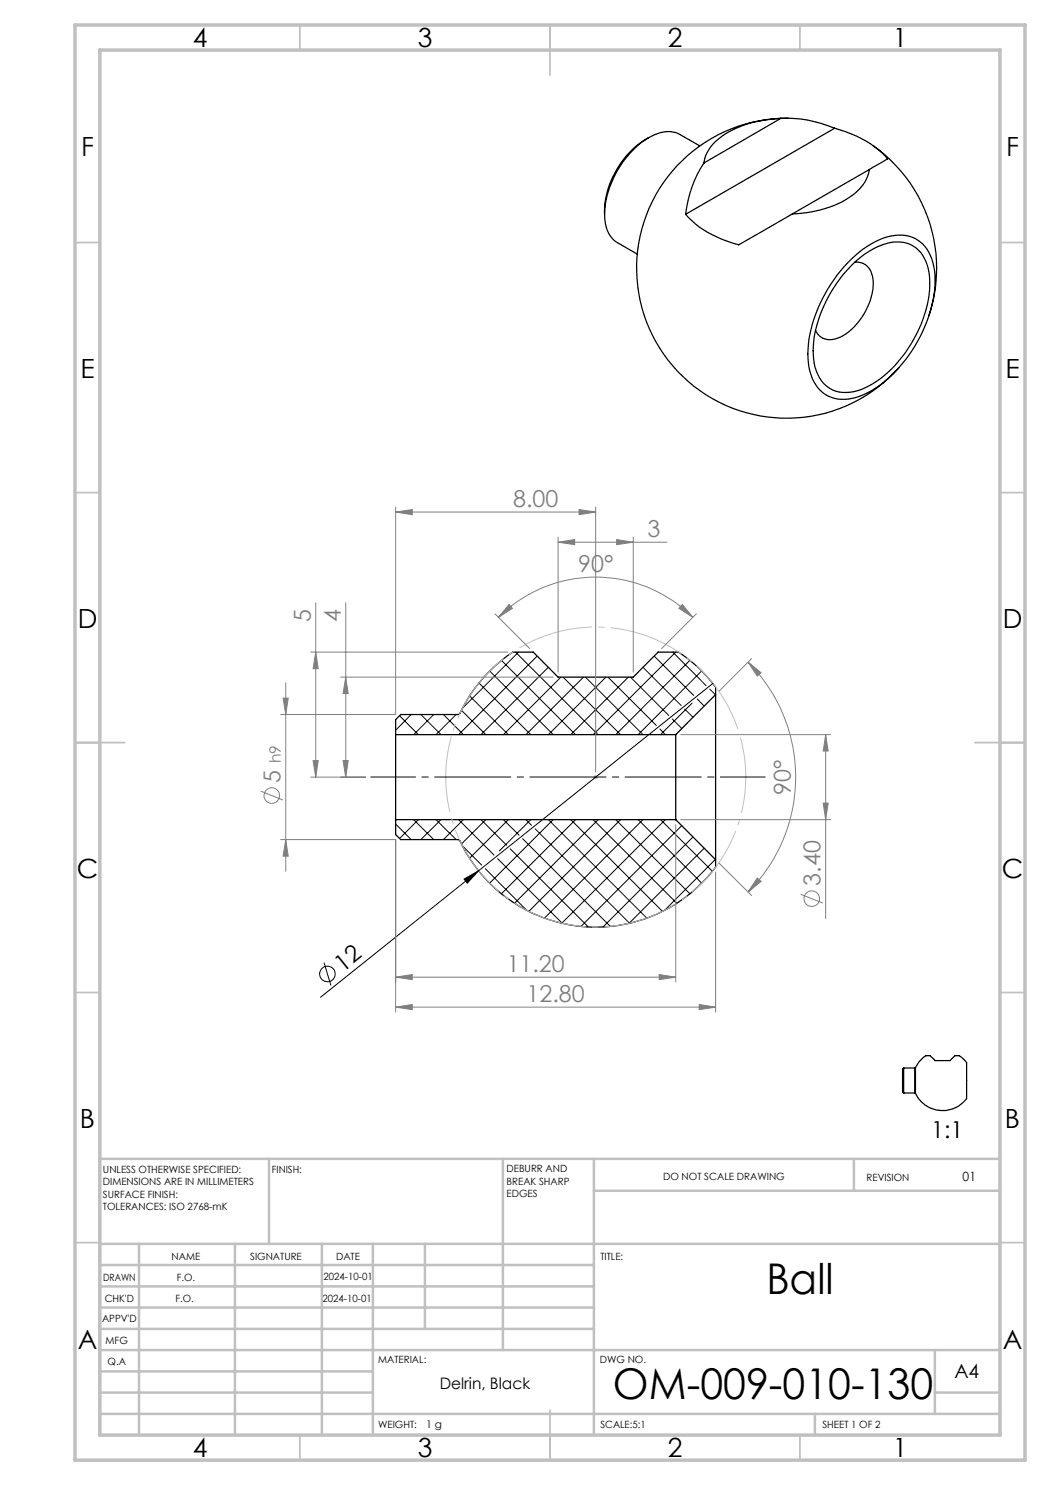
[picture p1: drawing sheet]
<svg xmlns="http://www.w3.org/2000/svg" width="210mm" height="297mm" viewBox="0 0 210 297" stroke-linecap="round" stroke-linejoin="round" font-family="sans-serif">
<g fill="none" stroke="#000" stroke-width=".2">
<path d="M93.9 139.2l7.8 7.7M95.8 136.6l10.4 10.3M97.9 134.2l12.7 12.7M100.3 132.1l14.8 14.8M103.1 130.4l16.5 16.5M103.7 130.4l-11.2 11.3M107.4 131.2l-15.7 15.7M109.7 133.5l-13.5 13.4M112.2 135.4l-11.5 11.5M112.6 135.4l11.5 11.5M116.7 135.4l-11.5 11.5M117.1 135.4l11.5 11.5"/>
<path d="M121.2 135.4l-11.5 11.5M121.6 135.4l9.7 9.7M125.7 135.4l-11.5 11.5M126.1 135.4l7.6 7.7M128.6 133.5l7.6 7.6M130.8 131.2l7.9 7.9M134.5 130.4l6.7 6.7M135.1 130.4l-16.5 16.5M138 132.1l-14.8 14.8M139.5 139.8l1.3 1.4M140.3 134.2l-12.7 12.7M142 137.8l1.1 1.2"/>
<path d="M142.6 136.7l-46.9 37.5M79.1 146.9h.1M79.9 143.2l3.8 3.7M82.2 142.9l-3.1 3.1M84.2 142.9l4 4M86.7 142.9l-4 4M88.7 142.9l4 4M91.2 142.9l-4 4M92.3 142.1l4.9 4.8M132 145.8l1.1 1.1M134.4 143.8l1.9 1.9M136.9 141.8l1.7 1.7"/>
<path d="M138.4 140.6l-6.3 6.3M79.1 164.8l3.1 3.1M79.2 163.9l-.1 .1M82.7 163.9l4 4M83.7 163.9l-3.8 3.8M87.2 163.9l4 4M88.2 163.9l-4 4M91.7 163.9l7.1 7.1M92.5 169.2l3.8 3.8M92.7 163.9l-4 4M92.8 175.8l2.9-1.6-2.2 2.4zM95.7 174.2l-31.6 25.3"/>
<path d="M96.2 163.9l5.1 5.1M97 173.7l8.4 8.4M97.2 163.9l-4.9 4.9M99.5 171.7l13 13M100.7 163.9l3.1 3.1M101.7 163.9l-7.8 7.8M102 169.8l15.7 15.6M104.5 167.7l17.6 17.6M105.2 163.9l1.1 1.2M106.2 163.9l-6.3 6.3M107 165.8l18.9 18.8M109.7 163.9l19.7 19.7"/>
<path d="M110.6 163.9l-12.7 12.7M114.2 163.9l18.3 18.4M115.1 163.9l-14.8 14.8M118.6 163.9l16.8 16.8M119.6 163.9l-16.7 16.8M123.2 163.9l14.8 14.8M124.1 163.9l-18.3 18.4M127.6 163.9l12.7 12.7M128.6 163.9l-19.7 19.7M132.1 163.9l10.4 10.4M133.1 163.9l-20.7 20.7M136.3 165.1l-20.1 20.2"/>
<path d="M138.6 167.4l-18 18M140.8 169.6l-15 15.1M143.1 171.9l-10.2 10.2M64.8 192.5l1.4 4.6"/>
<circle cx="65.5" cy="194.8" r="1.56"/>
</g>
<g fill="none" stroke="#000" stroke-width=".25">
<path d="M129.8 27.5a17.9 17.9 0 0 0-8.9 15.3M139.9 29.2l-3.9-2.3a5.8 5.8 0 0 0-5.8 .4 18.9 18.9 0 0 0-9.2 16.7 5.8 5.8 0 0 0 2.5 4.5l4 2.3M140.8 32.6a23.4 23.4 0 0 0-3.7 10.3M156.2 23.7a24.4 24.4 0 0 1 10.7 1.9M156.2 23.7a21.4 21.4 0 0 0-12.4 4 7.4 7.4 0 0 0-3 4.9M156.2 23.7l-15.4 8.9M157.7 23.7a30 30 0 0 0-27.8 42.1 30 30 0 0 0 49.9 7.8M166.9 25.6a20.7 20.7 0 0 1 10.6 6.2l-3.6 2.1M166.9 25.6l-29.8 17.3M173.9 33.9a8.5 8.5 0 0 1-4.5 5.9 22.7 22.7 0 0 1-10.9 3M173.9 33.9l-15.4 8.9M174.7 29.2a29.9 29.9 0 0 1 11.1 33.9"/>
<path d="M158.5 42.8l-10.8 6.2a20.3 20.3 0 0 1-10.6-6.1M169.6 52.5a16.6 16.6 0 0 1 9.4-5.4 6.7 6.7 0 0 1 7.6 5.6 21.8 21.8 0 0 1-2.5 14.5 26.4 26.4 0 0 1-10.6 11.4 8.2 8.2 0 0 1-9-.1 10.3 10.3 0 0 1-2.9-8.7 28.7 28.7 0 0 1 8-17.3zM170.7 52.7a13.4 13.4 0 0 1 9-4.3 6 6 0 0 1 5.8 4.7 17.5 17.5 0 0 1-.9 10.8 25.9 25.9 0 0 1-10.1 12.9 8.4 8.4 0 0 1-8.4 1 8.3 8.3 0 0 1-3.5-7.6 26.3 26.3 0 0 1 8.1-17.5zM171 52.4a3.3 3.3 0 0 1 3.6 3.1 12.8 12.8 0 0 1-6.5 11.9 3.4 3.4 0 0 1-5-1.3M143.1 138.9v-1.5a28.4 28.4 0 0 0-7.4-7h-4.1l-5 5h-15l-5-5h-4a31.3 31.3 0 0 0-10.8 12.4l-11.6 .1-1.1 1v3M143.1 138.9v33M143.1 138.9l-8 8M79.1 146.9v17M79.1 146.9h56M135.1 146.9v17M79.1 163.9v3l1.1 1 11.6 .1a30.1 30.1 0 0 0 51.3 5.4v-1.5M79.1 163.9h56"/>
<path d="M135.1 163.9l8 8M180.7 213.6v5M180.7 213.6l-.2 .2v4.6l.2 .2M180.7 218.6h2.3M180.7 213.6h2.3M183 218.6l.1 .1M183 213.6v5M183.1 213.6l1-1.5a1.91 1.91 0 0 1 1.3-1h.1a1.77 1.77 0 0 1 1.5 1h1.8a1.67 1.67 0 0 0 1.8-.6 1.3 1.3 0 0 1 2.1 .3 2.07 2.07 0 0 1 .6 2.2v4.4a2.02 2.02 0 0 1-1 2.4 6 6 0 0 1-9.2-2.1M183.1 213.6h-.1M183.1 213.6v5.1"/>
</g>
<g fill="none" stroke="#808080" stroke-width=".2">
<path d="M79.1 102.4l3.3-.5v1zM79.1 101.4v41.5h-23M79.1 102.4h40M111.6 108.4l3.3-.5v1zM111.6 107.4v27M111.6 108.4h21.8M115.8 101.9l3.3 .5-3.3 .5zM119.1 101.4v53M123.3 107.9l3.3 .5-3.3 .5zM126.6 107.4v27M56.6 139.6h1l-.5 3.3zM57.1 136.6v37.7"/>
<path d="M62.1 130.4h39.5M63.1 130.4l.5 3.3h-1zM63.1 120.5v34.9M68.1 135.4h42.5M69.1 135.4l.5 3.3h-1zM69.1 120.5v34.9M99 122.8l6.9 6.9M99.7 123.5a27.5 27.5 0 0 1 38.9 0M101.8 120.9l.7 .8-2.8 1.8zM136.5 120.9l2.1 2.6-2.8-1.8zM139.3 122.8l-7 6.9M149.6 132.4l2.6 2.1-.8 .7z"/>
<path d="M149.6 132.4a32.5 32.5 0 0 1 0 46M150.3 131.7l-6.5 6.5M52.1 158.2l4.5 1.8M62.1 155.4h11M62.6 152.1h1l-.5 3.3zM68.6 152.1h1l-.5 3.3zM136.1 146.9h30M165.1 146.9v36.8M165.1 146.9l.5 3.3h-1zM56.1 167.9h23v34.5M57.1 167.9l.5 3.3h-1zM135.1 164.9v31.5"/>
<path d="M136.1 163.9h30M143.1 174.4v28M143.8 172.6l6.5 6.5M151.4 175.6l.8 .7-2.6 2.1zM160.1 178.9l4.5 1.7M164.6 160.6h1l-.5 3.3zM79.1 195.4l3.3-.5v1zM79.1 195.4h56M131.8 194.9l3.3 .5-3.3 .5zM79.1 201.4l3.3-.5v1zM79.1 201.4h64M139.8 200.9l3.3 .5-3.3 .5z"/>
<circle cx="54.4" cy="159.1" r="1.55"/>
<circle cx="162.4" cy="179.7" r="1.56"/>
</g>
<path d="M147.8 146.6a30 30 0 0 0-50.2-12 30 30 0 0 0 13.8 49.8 30 30 0 0 0 36.9-36.3l-.5-1.5" fill="none" stroke="#c0c0c0" stroke-width=".2" stroke-dasharray="15.2 1.3 1.3 1.3" stroke-dashoffset="-.9" stroke-linecap="butt"/>
<path d="M118.6 155.4h1M118.8 155.1l.7 .7M119.1 154.9v1M119.5 155.1l-.7 .7" fill="none" stroke="#c0c0c0" stroke-width=".2"/>
<path d="M74.2 155.4h78.8" fill="none" stroke="#000" stroke-width=".2" stroke-dasharray="15.2 1.3 1.3 1.3" stroke-dashoffset="6.3"/>
<g fill="none" stroke="#c0c0c0" stroke-width=".35">
<path d="M60 5v5M110 5v10M160 5v5M15 48.5h5M200 48.5h5M15 98.5h5M200 98.5h5M15 148.5h10M195 148.5h10M15 198.5h5M200 198.5h5M15 248.5h5"/>
<path d="M200 248.5h5M60 287v5M110 282v10M160 287v5"/>
</g>
<g fill="none" stroke="#c0c0c0" stroke-width=".5">
<path d="M53.8 231.8v17M100.6 231.8v38.2M118.8 231.8v55.2M118.8 238.2h81.2M170.8 231.8v6.4M200 231.8h-180v55.2M20 248.8h180M20 257.3h98.8M20 253h98.8M27.8 248.8v38.2M47 248.8v38.2M64.4 248.8v38.2"/>
<path d="M74.6 248.8v38.2M85 248.8v17M20 265.8h98.8M20 261.5h98.8M20 278.5h54.6M20 274.3h54.6M20 270h180M187 278.5h13M187 270v12.8M20 282.8h180M163 282.8v4.2"/>
</g>
<path d="M15 5h190v287h-190zM20 10h180v277h-180z" fill="none" stroke="#c0c0c0" stroke-width=".7"/>
<path d="M92.8 175.8l2.9-1.6-2.2 2.4z" fill="#000"/>
<g fill="#808080">
<path d="M115.8 101.9l3.3 .5-3.3 .5zM79.1 102.4l3.3-.5v1z"/>
<path d="M79.1 195.4l3.3-.5v1zM131.8 194.9l3.3 .5-3.3 .5zM79.1 201.4l3.3-.5v1zM139.8 200.9l3.3 .5-3.3 .5z"/>
<path d="M123.3 107.9l3.3 .5-3.3 .5zM111.6 108.4l3.3-.5v1z"/>
<path d="M136.5 120.9l2.1 2.6-2.8-1.8zM101.8 120.9l.7 .8-2.8 1.8z"/>
<path d="M151.4 175.6l.8 .7-2.6 2.1zM149.6 132.4l2.6 2.1-.8 .7zM62.6 152.1h1l-.5 3.3zM63.1 130.4l.5 3.3h-1zM68.6 152.1h1l-.5 3.3zM69.1 135.4l.5 3.3h-1z"/>
<path d="M165.1 146.9l.5 3.3h-1zM164.6 160.6h1l-.5 3.3zM56.6 139.6h1l-.5 3.3zM57.1 167.9l.5 3.3h-1z"/>
</g>
<g font-size="8.5">
<text x="153.3" y="258.8">Ball</text>
<text x="122.6" y="279.7">OM-009-010-130</text>
</g>
<g font-size="5.3">
<text x="38.5" y="9.5">4</text>
<text x="83.5" y="9.5">3</text>
<text x="133.6" y="9.5">2</text>
<text x="178.6" y="9.5">1</text>
<text x="16.2" y="31.3">F</text>
<text x="201.2" y="31.3">F</text>
<text x="16.1" y="75.5">E</text>
<text x="201.1" y="75.5">E</text>
<text x="15.5" y="125.5">D</text>
<text x="200.5" y="125.5">D</text>
<text x="15.4" y="175.5">C</text>
<text x="200.4" y="175.5">C</text>
<text x="16" y="225.5">B</text>
<text x="201" y="225.5">B</text>
<text x="15.5" y="269.8">A</text>
<text x="200.5" y="269.8">A</text>
<text x="38.5" y="291.5">4</text>
<text x="83.5" y="291.5">3</text>
<text x="133.6" y="291.5">2</text>
<text x="178.6" y="291.5">1</text>
</g>
<g font-size="4.7" fill="#808080">
<text x="102.6" y="101.4">8.00</text>
<text x="129.5" y="107.4">3</text>
<text x="115.6" y="114.4">90°</text>
<text x="62.1" y="124.4" transform="rotate(-90 62.1 124.4)">5</text>
<text x="68.1" y="124.4" transform="rotate(-90 68.1 124.4)">4</text>
<text x="56.1" y="156.5" transform="rotate(-90 56.1 156.5)">5</text>
<text x="158.1" y="158.9" transform="rotate(-90 158.1 158.9)">90°</text>
<text x="164.1" y="177.1" transform="rotate(-90 164.1 177.1)">3.40</text>
<text x="101.3" y="194.4">11.20</text>
<text x="105.3" y="200.4">12.80</text>
</g>
<g font-size="4.7">
<text x="68.6" y="194.5" transform="rotate(-39 68.6 194.5)">12</text>
<text x="186.2" y="227.7">1:1</text>
</g>
<text font-size="3.9" x="190.9" y="275.5">A4</text>
<text font-size="3.2" x="87.9" y="277.9">Delrin, Black</text>
<text font-size="3.1" fill="#808080" x="56.1" y="152.6" transform="rotate(-90 56.1 152.6)">h9</text>
<text font-size="2.5" x="192.5" y="236.1">01</text>
<text font-size="2.1" x="85.2" y="285.6">1 g</text>
<g font-size="2">
<text x="20.6" y="234.6">UNLESS OTHERWISE SPECIFIED:</text>
<text x="20.6" y="237.1">DIMENSIONS ARE IN MILLIMETERS</text>
<text x="20.6" y="239.6">SURFACE FINISH:</text>
<text x="54.4" y="234.6">FINISH:</text>
<text x="101.3" y="234.5">DEBURR AND</text>
<text x="101.3" y="237">BREAK SHARP</text>
<text x="101.3" y="239.5">EDGES</text>
<text x="132.6" y="236">DO NOT SCALE DRAWING</text>
<text x="173.3" y="236.2">REVISION</text>
<text x="20.6" y="242.1">TOLERANCES: ISO 2768-mK</text>
<text x="34.3" y="252">NAME</text>
<text x="50" y="251.9">SIGNATURE</text>
<text x="67.2" y="251.9">DATE</text>
<text x="120.1" y="251.9">TITLE:</text>
<text x="20.6" y="256.1">DRAWN</text>
<text x="35.3" y="256.1">F.O.</text>
<text x="64.7" y="255.9">2024-10-01</text>
<text x="20.9" y="260.3">CHK'D</text>
<text x="35.1" y="260.3">F.O.</text>
<text x="64.5" y="260.3">2024-10-01</text>
<text x="20.4" y="264.4">APPV'D</text>
<text x="21.1" y="268.8">MFG</text>
<text x="21.5" y="273">Q.A</text>
<text x="75.6" y="272.5">MATERIAL:</text>
<text x="120" y="272.5">DWG NO.</text>
<text x="75.6" y="285.5">WEIGHT:</text>
<text x="120.1" y="285.6">SCALE:5:1</text>
<text x="164.5" y="285.6">SHEET 1 OF 2</text>
</g>
</svg>
